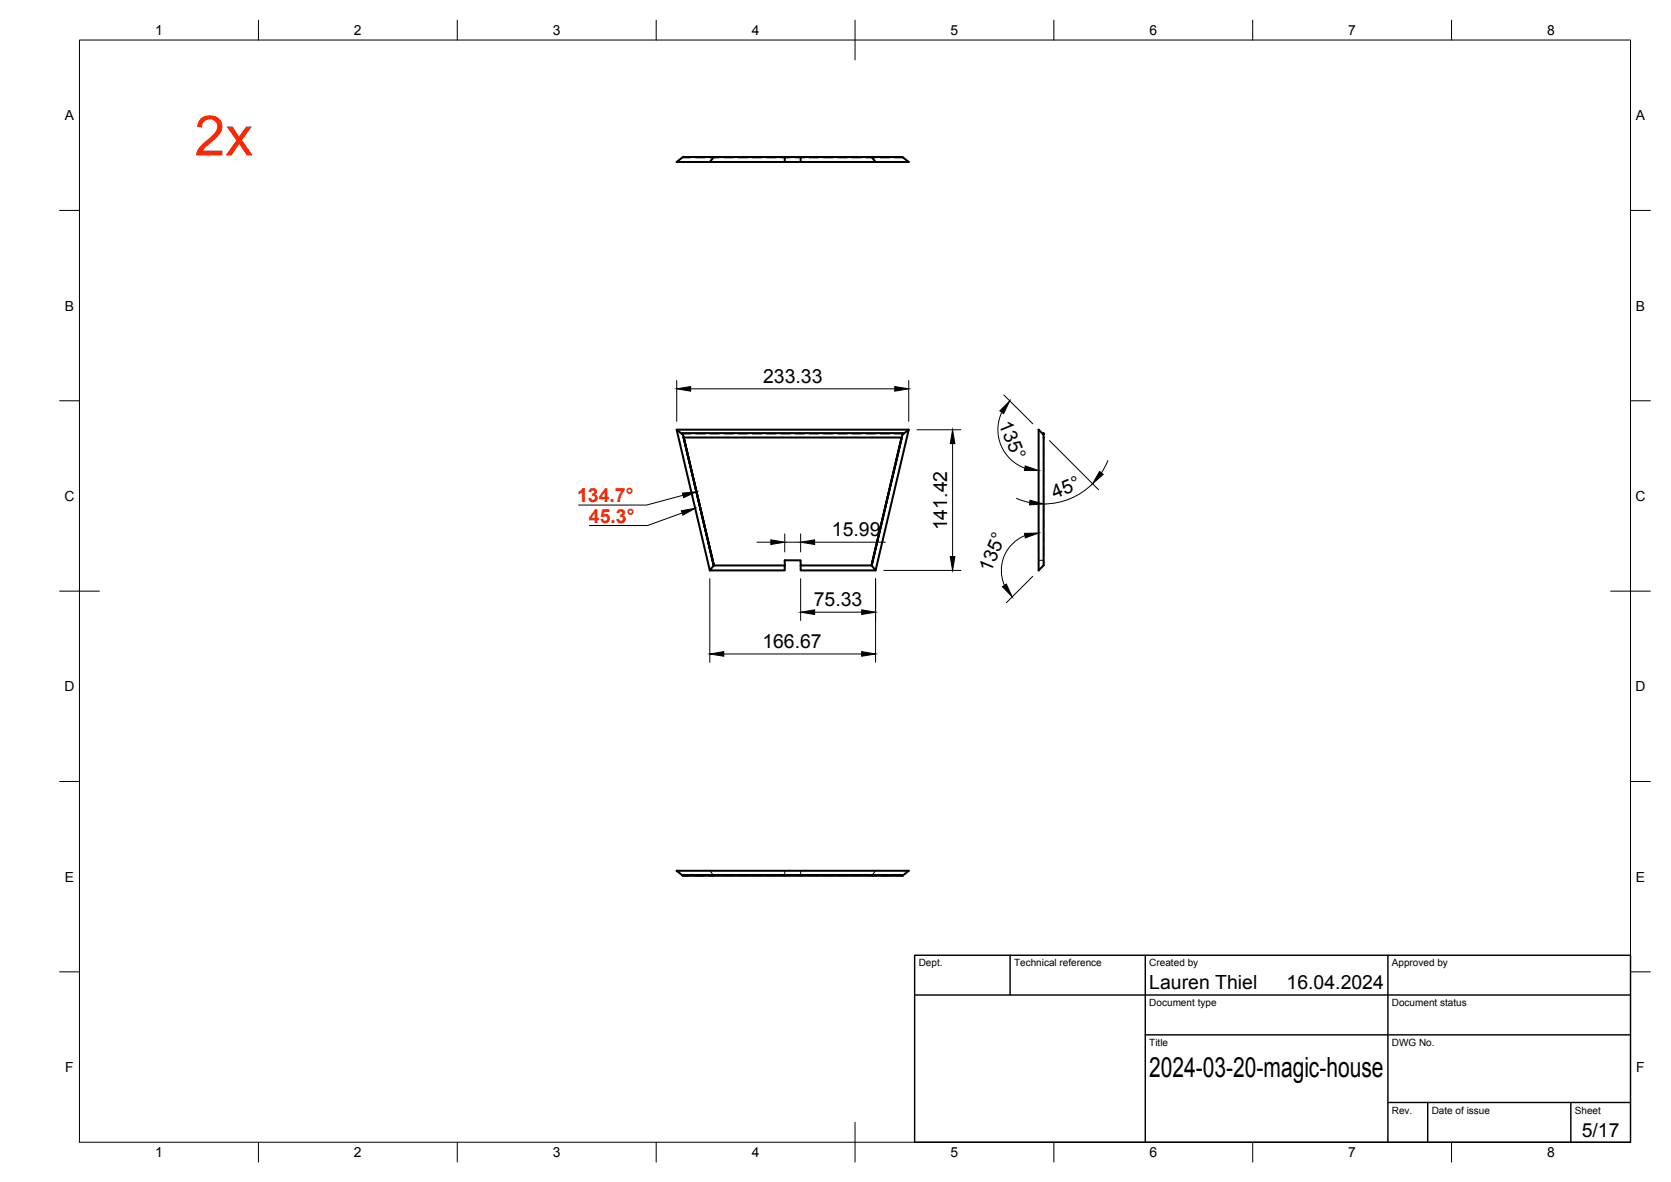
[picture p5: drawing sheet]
<svg xmlns="http://www.w3.org/2000/svg" width="420mm" height="297mm" viewBox="0 0 420 297" stroke-linecap="round" stroke-linejoin="round" font-family="sans-serif">
<!-- layer: Visible -->
<g fill="none" stroke="#000" stroke-width=".51">
<path d="M197.3 39.5v1.2h-18.8l1-1.2h39.7M201.3 39.5v1.2h27.2l-1.5-1.2h-7.8M219.1 39.5l1.1 1.2M226.7 39.5h-55.1l-1.5 1.2h8.4M197.3 40.7h4M170.1 108l1.5 1.2v-.3l.3 1M171.6 108.8v.1M171.6 108.8h55.4M171.9 109.9h54.8l-7.6 32.2 1.1 1.2M171.9 109.9l7.6 32.2M226.7 109.9l-7.6 32.2h-17.8v-1.3h-4v1.3M227 108.8v.1"/>
<path d="M228.5 108l-1.5 1.2v-.3l-7.8 33.2M261.2 108l1.1 1.2 .1-.3v33.2l-1.2 1.2zM262.4 108.9l-.2 .1M179.5 142.1h17.8v1.2h-18.8zM201.3 142.1v1.2h18.9l8.3-35.3h-58.4l8.4 35.3M171.6 219.9h55.4v.2h-55.4zM171.6 220l-1.5-1.2h58.4l-1.5 1.2"/>
</g>
<!-- layer: Hidden -->
<g fill="none" stroke="#000" stroke-width=".25">
<path d="M171.6 39.5v.2h2.1M171.9 39.5h.1M171.9 39.5h1.4zM171.9 39.5h1.4M174.5 39.5h2.4M174.9 39.7h2.4M178.1 39.5h1.4M178.5 39.7h2.3M182.1 39.7h2.3M185.6 39.7h2.4M189.2 39.7h2.4M192.8 39.7h2.4"/>
<path d="M196.3 39.7h2.4M199.9 39.7h2.4M203.5 39.7h2.4M207.1 39.7h2.3M210.6 39.7h2.4M214.2 39.7h2.4M217.8 39.7h2.4M219.2 39.5h1.4M221.3 39.7h2.4M221.8 39.5h2.4M226.7 39.5h-1.4h1.4M226.7 39.5h.1"/>
<path d="M227 39.5v.2h-2.1M171.6 109h2.1M171.9 109.9h.1M171.9 109.9h1.8M174.9 109.9h2.4M174.9 109h2.4M178.5 109.9h2.3M178.5 109h2.3M182 109.9h2.4M182.1 109h2.3M185.6 109.9h2.4M185.6 109h2.4"/>
<path d="M189.2 109.9h2.4M189.2 109h2.4M192.7 109.9h2.4M192.8 109h2.4M196.3 109.9h2.4M196.3 109h2.4M199.9 109.9h2.4M199.9 109h2.4M203.5 109.9h2.3M203.5 109h2.4M207.1 109.9h2.3M207.1 109h2.3"/>
<path d="M210.6 109.9h2.4M210.6 109h2.4M214.2 109.9h2.4M214.2 109h2.4M217.8 109.9h2.4M217.8 109h2.4M221.3 109.9h2.4M221.3 109h2.4M224.9 109.9h1.8M224.9 109h2.1M226.7 109.9h.1M262.4 109.9h.1"/>
<path d="M262.4 109.9v1.2M262.4 109.9v32.2M262.4 108.9l-.1 .3M261.2 140.8h1.2M178.5 218.8l1 1.3M197.3 218.8v1.3M201.3 218.8v1.3M220.2 218.8l-1.1 1.3M171.9 220.1h.1M171.9 220.1h1.4M171.9 220.1h1.8M174.5 220.1h2.8"/>
<path d="M178.1 220.1h2.7M182 220.1h2.4M185.6 220.1h2.4M189.2 220.1h2.4M192.7 220.1h2.4M196.3 220.1h2.4M199.9 220.1h2.4M203.5 220.1h2.3M207.1 220.1h2.3M210.6 220.1h2.4M214.2 220.1h2.4M217.8 220.1h2.8"/>
<path d="M221.3 220.1h2.9h-2.4M224.9 220.1h1.8M225.3 220.1h1.4M226.7 220.1h.1"/>
</g>
<!-- layer: BORDER -->
<g fill="none" stroke="#000" stroke-width=".25">
<path d="M20 10.1h390v276.9h-390zM65 5.1v5M115 5.1v5M165 5.1v5M215 5.1v10M265 5.1v5M315 5.1v5M365 5.1v5M15 52.9h5M410 52.9h5M15 100.7h5M410 100.7h5"/>
<path d="M15 148.6h10M405 148.6h10M15 196.4h5M410 196.4h5M15 244.2h5M410 244.2h5M65 287v5M115 287v5M165 287v5M215 282.1v9.9M265 287v5M315 287v5"/>
<path d="M365 287v5"/>
</g>
<!-- layer: TITLEBLOCK -->
<path d="M230 240.1h180v46.9h-180zM230 250h180M254 240.1v9.9M288 240.1v46.9M349 240.1v46.9M288 260.1h122M349 277.1h61M359 277.1v9.9M395 277.1v9.9" fill="none" stroke="#000" stroke-width=".36"/>
<!-- layer: FD_Dimensions -->
<g fill="none" stroke="#000" stroke-width=".25">
<path d="M170.2 95.6v10.3M173.7 97.7h51.3M228.5 95.6v10.3M252.4 99.3l7.3 7.2M230.6 108h11M239.5 111.5v28.4M251.9 103.6a10.3 10.3 0 0 0 5.8 14M263.9 110.7l12.3 12.3M278.6 115.7l-1.7 3.1M190.3 136.3h3.5M197.3 134.2v4.5M197.3 136.3h4"/>
<path d="M201.3 134.2v4.5M204.8 136.3h17.8M255.6 125.3l3.3 1M257.7 134.6a9.4 9.4 0 0 0-5.1 12.5M274.7 121.5a17.4 17.4 0 0 1-12.3 5.1M178.5 145.4v21M201.3 145.4v10.5M204.8 153.8h11.9M220.2 145.4v21M222.2 143.3h19.4M259.7 144.8l-6.7 6.7M182 164.3h34.7"/>
</g>
<g fill="#000" stroke="#000" stroke-width=".25">
<path d="M170.2 97.7l3.5-.6v1.2zM225 97.1l3.5 .6-3.5 .6zM239.5 108l.6 3.5h-1.2zM253.9 100.7l-1.6 3.2-.9-.6zM257.8 117.1l3.4 1.1h-3.6zM276.5 118.5l.9 .7-2.7 2.4zM193.8 135.7l3.5 .6-3.5 .5zM201.3 136.3l3.5-.6v1.1zM238.9 139.9h1.2l-.6 3.4zM257.6 134l3.6-.1-3.4 1.3zM259 125.7l3.4 .9-3.5 .3zM201.3 153.8l3.5-.5v1.1z"/>
<path d="M216.7 153.3l3.5 .5-3.5 .6zM252.1 147.4l.9-.6 1.5 3.2zM178.5 164.3l3.5-.5v1.1zM216.7 163.8l3.5 .5-3.5 .6z"/>
</g>
<!-- layer: Leaders -->
<path d="M171.3 128.4l3.5-.7-3.1 1.8zM171.6 123.9l3.5-.3-3.2 1.4z" fill="#000" stroke="#000" stroke-width=".25"/>
<path d="M171.5 128.9l-8.7 3.2h-14.6M171.7 124.5l-9.1 2.4h-17.1" fill="none" stroke="#000" stroke-width=".25"/>
<text font-size="14" fill="#ff2600" x="48.9" y="39">2x</text>
<text font-size="7" x="289" y="270.6">2024-03-20-magic-house</text>
<g font-size="4.9">
<text x="191.9" y="96.3">233.33</text>
<text x="251.1" y="106.6" transform="rotate(67 251.1 106.6)">135°</text>
<text x="265.2" y="125.4" transform="rotate(-23 265.2 125.4)">45°</text>
<text x="209.2" y="134.8">15.99</text>
<text x="238.1" y="133.3" transform="rotate(-90 238.1 133.3)">141.42</text>
<text x="249.2" y="144" transform="rotate(-68 249.2 144)">135°</text>
<text x="204.6" y="152.4">75.33</text>
<text x="191.7" y="162.9">166.67</text>
<text x="289" y="248.5">Lauren Thiel</text>
<text x="323.5" y="248.5">16.04.2024</text>
<text x="397.7" y="285.7">5/17</text>
</g>
<g font-size="4.9" fill="#ff2600">
<text x="145.1" y="126.2">134.7°</text>
<text x="148.1" y="131.4">45.3°</text>
</g>
<g font-size="3.5">
<text x="39" y="8.8">1</text>
<text x="89" y="8.8">2</text>
<text x="139" y="8.8">3</text>
<text x="189" y="8.8">4</text>
<text x="239" y="8.8">5</text>
<text x="289" y="8.8">6</text>
<text x="339" y="8.8">7</text>
<text x="389" y="8.8">8</text>
<text x="16.3" y="30.2">A</text>
<text x="411.3" y="30.2">A</text>
<text x="16.3" y="78">B</text>
<text x="411.3" y="78">B</text>
<text x="16.2" y="125.9">C</text>
<text x="411.2" y="125.9">C</text>
<text x="16.2" y="173.7">D</text>
<text x="411.2" y="173.7">D</text>
<text x="16.3" y="221.6">E</text>
<text x="411.3" y="221.6">E</text>
<text x="16.4" y="269.4">F</text>
<text x="411.4" y="269.4">F</text>
<text x="39" y="290.8">1</text>
<text x="89" y="290.8">2</text>
<text x="139" y="290.8">3</text>
<text x="189" y="290.8">4</text>
<text x="239" y="290.8">5</text>
<text x="289" y="290.8">6</text>
<text x="339" y="290.8">7</text>
<text x="389" y="290.8">8</text>
</g>
<g font-size="2.5">
<text x="231" y="242.9">Dept.</text>
<text x="255" y="242.9">Technical reference</text>
<text x="289" y="242.9">Created by</text>
<text x="350" y="242.9">Approved by</text>
<text x="289" y="252.8">Document type</text>
<text x="350" y="252.8">Document status</text>
<text x="289" y="262.9">Title</text>
<text x="350" y="262.9">DWG No.</text>
<text x="350" y="279.9">Rev.</text>
<text x="360" y="279.9">Date of issue</text>
<text x="396" y="279.9">Sheet</text>
</g>
</svg>
